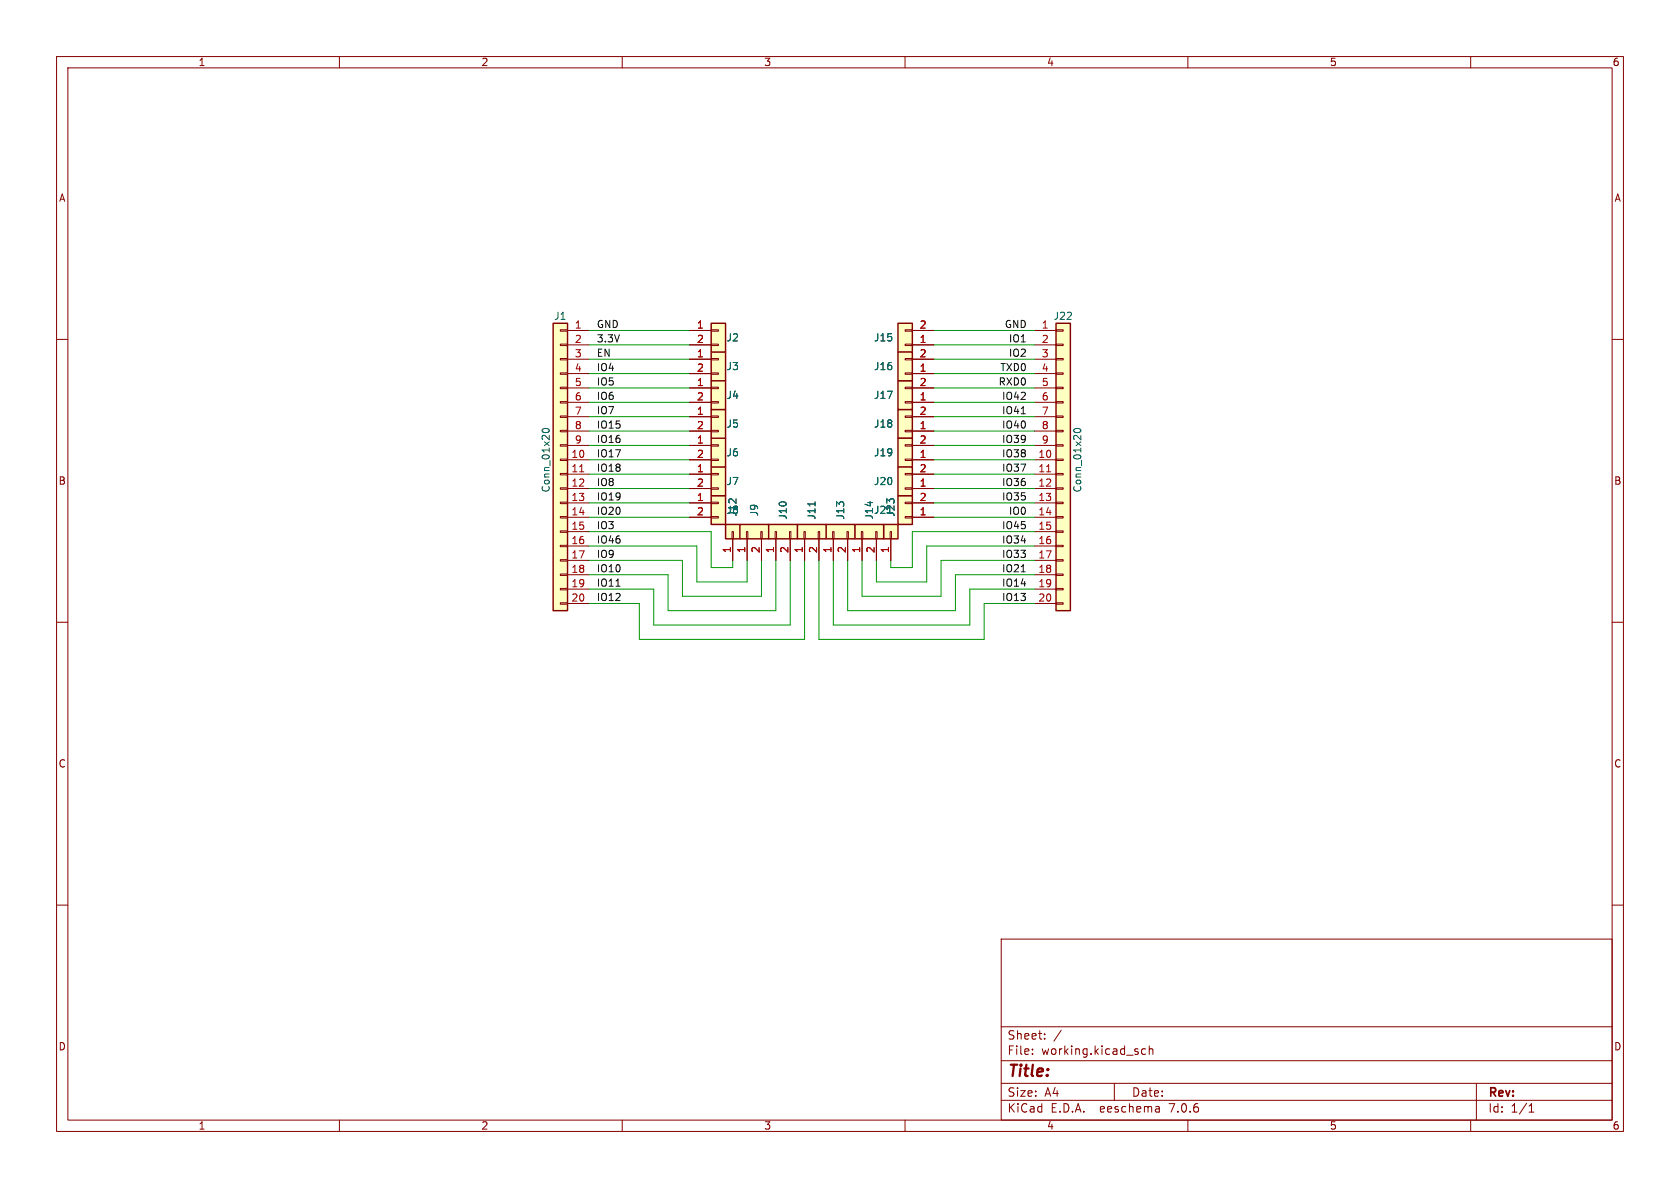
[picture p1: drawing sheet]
(kicad_sch (version 20230121) (generator eeschema)

 (paper "A4")

 (lib_symbols
  (symbol "Connector_Generic:Conn_01x01" (pin_names (offset 1.016) hide) (in_bom yes) (on_board yes)
   (property "Reference" "J" (at 0 2.54 0) (effects (font (size 1.27 1.27))))
   (property "Value" "Conn_01x01" (at 0 -2.54 0) (effects (font (size 1.27 1.27))))
   (property "Footprint" "" (at 0 0 0) (effects (font (size 1.27 1.27)) hide))
   (property "Datasheet" "~" (at 0 0 0) (effects (font (size 1.27 1.27)) hide))
   (symbol "Conn_01x01_1_1"
    (rectangle (start -1.27 0.127) (end 0 -0.127) (stroke (width 0.1524) (type default)) (fill (type none)))
    (rectangle (start -1.27 1.27) (end 1.27 -1.27) (stroke (width 0.254) (type default)) (fill (type background)))
    (pin passive line (at -5.08 0 0) (length 3.81) (name "Pin_1" (effects (font (size 1.27 1.27)))) (number "1" (effects (font (size 1.27 1.27)))))))
  (symbol "Connector_Generic:Conn_01x02" (pin_names (offset 1.016) hide) (in_bom yes) (on_board yes)
   (property "Reference" "J" (at 0 2.54 0) (effects (font (size 1.27 1.27))))
   (property "Value" "Conn_01x02" (at 0 -5.08 0) (effects (font (size 1.27 1.27))))
   (property "Footprint" "" (at 0 0 0) (effects (font (size 1.27 1.27)) hide))
   (property "Datasheet" "~" (at 0 0 0) (effects (font (size 1.27 1.27)) hide))
   (symbol "Conn_01x02_1_1"
    (rectangle (start -1.27 -2.413) (end 0 -2.667) (stroke (width 0.1524) (type default)) (fill (type none)))
    (rectangle (start -1.27 0.127) (end 0 -0.127) (stroke (width 0.1524) (type default)) (fill (type none)))
    (rectangle (start -1.27 1.27) (end 1.27 -3.81) (stroke (width 0.254) (type default)) (fill (type background)))
    (pin passive line (at -5.08 0 0) (length 3.81) (name "Pin_1" (effects (font (size 1.27 1.27)))) (number "1" (effects (font (size 1.27 1.27)))))
    (pin passive line (at -5.08 -2.54 0) (length 3.81) (name "Pin_2" (effects (font (size 1.27 1.27)))) (number "2" (effects (font (size 1.27 1.27)))))))
  (symbol "Connector_Generic:Conn_01x20" (pin_names (offset 1.016) hide) (in_bom yes) (on_board yes)
   (property "Reference" "J" (at 0 25.4 0) (effects (font (size 1.27 1.27))))
   (property "Value" "Conn_01x20" (at 0 -27.94 0) (effects (font (size 1.27 1.27))))
   (property "Footprint" "" (at 0 0 0) (effects (font (size 1.27 1.27)) hide))
   (property "Datasheet" "~" (at 0 0 0) (effects (font (size 1.27 1.27)) hide))
   (symbol "Conn_01x20_1_1"
    (rectangle (start -1.27 -25.273) (end 0 -25.527) (stroke (width 0.1524) (type default)) (fill (type none)))
    (rectangle (start -1.27 -22.733) (end 0 -22.987) (stroke (width 0.1524) (type default)) (fill (type none)))
    (rectangle (start -1.27 -20.193) (end 0 -20.447) (stroke (width 0.1524) (type default)) (fill (type none)))
    (rectangle (start -1.27 -17.653) (end 0 -17.907) (stroke (width 0.1524) (type default)) (fill (type none)))
    (rectangle (start -1.27 -15.113) (end 0 -15.367) (stroke (width 0.1524) (type default)) (fill (type none)))
    (rectangle (start -1.27 -12.573) (end 0 -12.827) (stroke (width 0.1524) (type default)) (fill (type none)))
    (rectangle (start -1.27 -10.033) (end 0 -10.287) (stroke (width 0.1524) (type default)) (fill (type none)))
    (rectangle (start -1.27 -7.493) (end 0 -7.747) (stroke (width 0.1524) (type default)) (fill (type none)))
    (rectangle (start -1.27 -4.953) (end 0 -5.207) (stroke (width 0.1524) (type default)) (fill (type none)))
    (rectangle (start -1.27 -2.413) (end 0 -2.667) (stroke (width 0.1524) (type default)) (fill (type none)))
    (rectangle (start -1.27 0.127) (end 0 -0.127) (stroke (width 0.1524) (type default)) (fill (type none)))
    (rectangle (start -1.27 2.667) (end 0 2.413) (stroke (width 0.1524) (type default)) (fill (type none)))
    (rectangle (start -1.27 5.207) (end 0 4.953) (stroke (width 0.1524) (type default)) (fill (type none)))
    (rectangle (start -1.27 7.747) (end 0 7.493) (stroke (width 0.1524) (type default)) (fill (type none)))
    (rectangle (start -1.27 10.287) (end 0 10.033) (stroke (width 0.1524) (type default)) (fill (type none)))
    (rectangle (start -1.27 12.827) (end 0 12.573) (stroke (width 0.1524) (type default)) (fill (type none)))
    (rectangle (start -1.27 15.367) (end 0 15.113) (stroke (width 0.1524) (type default)) (fill (type none)))
    (rectangle (start -1.27 17.907) (end 0 17.653) (stroke (width 0.1524) (type default)) (fill (type none)))
    (rectangle (start -1.27 20.447) (end 0 20.193) (stroke (width 0.1524) (type default)) (fill (type none)))
    (rectangle (start -1.27 22.987) (end 0 22.733) (stroke (width 0.1524) (type default)) (fill (type none)))
    (rectangle (start -1.27 24.13) (end 1.27 -26.67) (stroke (width 0.254) (type default)) (fill (type background)))
    (pin passive line (at -5.08 22.86 0) (length 3.81) (name "Pin_1" (effects (font (size 1.27 1.27)))) (number "1" (effects (font (size 1.27 1.27)))))
    (pin passive line (at -5.08 0 0) (length 3.81) (name "Pin_10" (effects (font (size 1.27 1.27)))) (number "10" (effects (font (size 1.27 1.27)))))
    (pin passive line (at -5.08 -2.54 0) (length 3.81) (name "Pin_11" (effects (font (size 1.27 1.27)))) (number "11" (effects (font (size 1.27 1.27)))))
    (pin passive line (at -5.08 -5.08 0) (length 3.81) (name "Pin_12" (effects (font (size 1.27 1.27)))) (number "12" (effects (font (size 1.27 1.27)))))
    (pin passive line (at -5.08 -7.62 0) (length 3.81) (name "Pin_13" (effects (font (size 1.27 1.27)))) (number "13" (effects (font (size 1.27 1.27)))))
    (pin passive line (at -5.08 -10.16 0) (length 3.81) (name "Pin_14" (effects (font (size 1.27 1.27)))) (number "14" (effects (font (size 1.27 1.27)))))
    (pin passive line (at -5.08 -12.7 0) (length 3.81) (name "Pin_15" (effects (font (size 1.27 1.27)))) (number "15" (effects (font (size 1.27 1.27)))))
    (pin passive line (at -5.08 -15.24 0) (length 3.81) (name "Pin_16" (effects (font (size 1.27 1.27)))) (number "16" (effects (font (size 1.27 1.27)))))
    (pin passive line (at -5.08 -17.78 0) (length 3.81) (name "Pin_17" (effects (font (size 1.27 1.27)))) (number "17" (effects (font (size 1.27 1.27)))))
    (pin passive line (at -5.08 -20.32 0) (length 3.81) (name "Pin_18" (effects (font (size 1.27 1.27)))) (number "18" (effects (font (size 1.27 1.27)))))
    (pin passive line (at -5.08 -22.86 0) (length 3.81) (name "Pin_19" (effects (font (size 1.27 1.27)))) (number "19" (effects (font (size 1.27 1.27)))))
    (pin passive line (at -5.08 20.32 0) (length 3.81) (name "Pin_2" (effects (font (size 1.27 1.27)))) (number "2" (effects (font (size 1.27 1.27)))))
    (pin passive line (at -5.08 -25.4 0) (length 3.81) (name "Pin_20" (effects (font (size 1.27 1.27)))) (number "20" (effects (font (size 1.27 1.27)))))
    (pin passive line (at -5.08 17.78 0) (length 3.81) (name "Pin_3" (effects (font (size 1.27 1.27)))) (number "3" (effects (font (size 1.27 1.27)))))
    (pin passive line (at -5.08 15.24 0) (length 3.81) (name "Pin_4" (effects (font (size 1.27 1.27)))) (number "4" (effects (font (size 1.27 1.27)))))
    (pin passive line (at -5.08 12.7 0) (length 3.81) (name "Pin_5" (effects (font (size 1.27 1.27)))) (number "5" (effects (font (size 1.27 1.27)))))
    (pin passive line (at -5.08 10.16 0) (length 3.81) (name "Pin_6" (effects (font (size 1.27 1.27)))) (number "6" (effects (font (size 1.27 1.27)))))
    (pin passive line (at -5.08 7.62 0) (length 3.81) (name "Pin_7" (effects (font (size 1.27 1.27)))) (number "7" (effects (font (size 1.27 1.27)))))
    (pin passive line (at -5.08 5.08 0) (length 3.81) (name "Pin_8" (effects (font (size 1.27 1.27)))) (number "8" (effects (font (size 1.27 1.27)))))
    (pin passive line (at -5.08 2.54 0) (length 3.81) (name "Pin_9" (effects (font (size 1.27 1.27)))) (number "9" (effects (font (size 1.27 1.27))))))))


 (wire (pts (xy 115.57 104.14) (xy 115.57 110.49)) (stroke (width 0) (type default)))
 (wire (pts (xy 121.92 58.42) (xy 104.14 58.42)) (stroke (width 0) (type default)))
 (wire (pts (xy 104.14 104.14) (xy 115.57 104.14)) (stroke (width 0) (type default)))
 (wire (pts (xy 182.88 91.44) (xy 165.1 91.44)) (stroke (width 0) (type default)))
 (wire (pts (xy 182.88 76.2) (xy 165.1 76.2)) (stroke (width 0) (type default)))
 (wire (pts (xy 121.92 88.9) (xy 104.14 88.9)) (stroke (width 0) (type default)))
 (wire (pts (xy 129.54 99.06) (xy 129.54 100.33)) (stroke (width 0) (type default)))
 (wire (pts (xy 104.14 93.98) (xy 125.73 93.98)) (stroke (width 0) (type default)))
 (wire (pts (xy 121.92 63.5) (xy 104.14 63.5)) (stroke (width 0) (type default)))
 (wire (pts (xy 121.92 68.58) (xy 104.14 68.58)) (stroke (width 0) (type default)))
 (wire (pts (xy 182.88 106.68) (xy 173.99 106.68)) (stroke (width 0) (type default)))
 (wire (pts (xy 134.62 99.06) (xy 134.62 105.41)) (stroke (width 0) (type default)))
 (wire (pts (xy 121.92 83.82) (xy 104.14 83.82)) (stroke (width 0) (type default)))
 (wire (pts (xy 163.83 102.87) (xy 154.94 102.87)) (stroke (width 0) (type default)))
 (wire (pts (xy 173.99 106.68) (xy 173.99 113.03)) (stroke (width 0) (type default)))
 (wire (pts (xy 137.16 99.06) (xy 137.16 107.95)) (stroke (width 0) (type default)))
 (wire (pts (xy 182.88 93.98) (xy 161.29 93.98)) (stroke (width 0) (type default)))
 (wire (pts (xy 120.65 105.41) (xy 134.62 105.41)) (stroke (width 0) (type default)))
 (wire (pts (xy 118.11 107.95) (xy 137.16 107.95)) (stroke (width 0) (type default)))
 (wire (pts (xy 121.92 81.28) (xy 104.14 81.28)) (stroke (width 0) (type default)))
 (wire (pts (xy 104.14 91.44) (xy 121.92 91.44)) (stroke (width 0) (type default)))
 (wire (pts (xy 166.37 99.06) (xy 166.37 105.41)) (stroke (width 0) (type default)))
 (wire (pts (xy 132.08 102.87) (xy 132.08 99.06)) (stroke (width 0) (type default)))
 (wire (pts (xy 121.92 86.36) (xy 104.14 86.36)) (stroke (width 0) (type default)))
 (wire (pts (xy 104.14 96.52) (xy 123.19 96.52)) (stroke (width 0) (type default)))
 (wire (pts (xy 115.57 110.49) (xy 139.7 110.49)) (stroke (width 0) (type default)))
 (wire (pts (xy 125.73 93.98) (xy 125.73 100.33)) (stroke (width 0) (type default)))
 (wire (pts (xy 121.92 76.2) (xy 104.14 76.2)) (stroke (width 0) (type default)))
 (wire (pts (xy 121.92 66.04) (xy 104.14 66.04)) (stroke (width 0) (type default)))
 (wire (pts (xy 171.45 104.14) (xy 171.45 110.49)) (stroke (width 0) (type default)))
 (wire (pts (xy 182.88 86.36) (xy 165.1 86.36)) (stroke (width 0) (type default)))
 (wire (pts (xy 144.78 113.03) (xy 144.78 99.06)) (stroke (width 0) (type default)))
 (wire (pts (xy 182.88 58.42) (xy 165.1 58.42)) (stroke (width 0) (type default)))
 (wire (pts (xy 182.88 71.12) (xy 165.1 71.12)) (stroke (width 0) (type default)))
 (wire (pts (xy 113.03 113.03) (xy 142.24 113.03)) (stroke (width 0) (type default)))
 (wire (pts (xy 157.48 99.06) (xy 157.48 100.33)) (stroke (width 0) (type default)))
 (wire (pts (xy 139.7 110.49) (xy 139.7 99.06)) (stroke (width 0) (type default)))
 (wire (pts (xy 121.92 78.74) (xy 104.14 78.74)) (stroke (width 0) (type default)))
 (wire (pts (xy 121.92 71.12) (xy 104.14 71.12)) (stroke (width 0) (type default)))
 (wire (pts (xy 120.65 99.06) (xy 120.65 105.41)) (stroke (width 0) (type default)))
 (wire (pts (xy 182.88 66.04) (xy 165.1 66.04)) (stroke (width 0) (type default)))
 (wire (pts (xy 147.32 110.49) (xy 147.32 99.06)) (stroke (width 0) (type default)))
 (wire (pts (xy 161.29 100.33) (xy 157.48 100.33)) (stroke (width 0) (type default)))
 (wire (pts (xy 182.88 73.66) (xy 165.1 73.66)) (stroke (width 0) (type default)))
 (wire (pts (xy 149.86 99.06) (xy 149.86 107.95)) (stroke (width 0) (type default)))
 (wire (pts (xy 182.88 83.82) (xy 165.1 83.82)) (stroke (width 0) (type default)))
 (wire (pts (xy 171.45 110.49) (xy 147.32 110.49)) (stroke (width 0) (type default)))
 (wire (pts (xy 166.37 105.41) (xy 152.4 105.41)) (stroke (width 0) (type default)))
 (wire (pts (xy 182.88 68.58) (xy 165.1 68.58)) (stroke (width 0) (type default)))
 (wire (pts (xy 182.88 78.74) (xy 165.1 78.74)) (stroke (width 0) (type default)))
 (wire (pts (xy 182.88 60.96) (xy 165.1 60.96)) (stroke (width 0) (type default)))
 (wire (pts (xy 118.11 101.6) (xy 118.11 107.95)) (stroke (width 0) (type default)))
 (wire (pts (xy 168.91 107.95) (xy 149.86 107.95)) (stroke (width 0) (type default)))
 (wire (pts (xy 154.94 102.87) (xy 154.94 99.06)) (stroke (width 0) (type default)))
 (wire (pts (xy 113.03 106.68) (xy 113.03 113.03)) (stroke (width 0) (type default)))
 (wire (pts (xy 161.29 93.98) (xy 161.29 100.33)) (stroke (width 0) (type default)))
 (wire (pts (xy 168.91 101.6) (xy 168.91 107.95)) (stroke (width 0) (type default)))
 (wire (pts (xy 104.14 99.06) (xy 120.65 99.06)) (stroke (width 0) (type default)))
 (wire (pts (xy 163.83 96.52) (xy 163.83 102.87)) (stroke (width 0) (type default)))
 (wire (pts (xy 182.88 88.9) (xy 165.1 88.9)) (stroke (width 0) (type default)))
 (wire (pts (xy 142.24 113.03) (xy 142.24 99.06)) (stroke (width 0) (type default)))
 (wire (pts (xy 182.88 101.6) (xy 168.91 101.6)) (stroke (width 0) (type default)))
 (wire (pts (xy 104.14 101.6) (xy 118.11 101.6)) (stroke (width 0) (type default)))
 (wire (pts (xy 182.88 81.28) (xy 165.1 81.28)) (stroke (width 0) (type default)))
 (wire (pts (xy 104.14 106.68) (xy 113.03 106.68)) (stroke (width 0) (type default)))
 (wire (pts (xy 125.73 100.33) (xy 129.54 100.33)) (stroke (width 0) (type default)))
 (wire (pts (xy 121.92 73.66) (xy 104.14 73.66)) (stroke (width 0) (type default)))
 (wire (pts (xy 152.4 99.06) (xy 152.4 105.41)) (stroke (width 0) (type default)))
 (wire (pts (xy 173.99 113.03) (xy 144.78 113.03)) (stroke (width 0) (type default)))
 (wire (pts (xy 123.19 96.52) (xy 123.19 102.87)) (stroke (width 0) (type default)))
 (wire (pts (xy 182.88 63.5) (xy 165.1 63.5)) (stroke (width 0) (type default)))
 (wire (pts (xy 182.88 104.14) (xy 171.45 104.14)) (stroke (width 0) (type default)))
 (wire (pts (xy 182.88 96.52) (xy 163.83 96.52)) (stroke (width 0) (type default)))
 (wire (pts (xy 182.88 99.06) (xy 166.37 99.06)) (stroke (width 0) (type default)))
 (wire (pts (xy 121.92 60.96) (xy 104.14 60.96)) (stroke (width 0) (type default)))
 (wire (pts (xy 123.19 102.87) (xy 132.08 102.87)) (stroke (width 0) (type default)))

 (label "IO14" (at 181.61 104.14 180) (fields_autoplaced) (effects (font (size 1.27 1.27)) (justify right bottom)))
 (label "IO0" (at 181.61 91.44 180) (fields_autoplaced) (effects (font (size 1.27 1.27)) (justify right bottom)))
 (label "IO21" (at 181.61 101.6 180) (fields_autoplaced) (effects (font (size 1.27 1.27)) (justify right bottom)))
 (label "IO6" (at 105.41 71.12 0) (fields_autoplaced) (effects (font (size 1.27 1.27)) (justify left bottom)))
 (label "IO42" (at 181.61 71.12 180) (fields_autoplaced) (effects (font (size 1.27 1.27)) (justify right bottom)))
 (label "IO36" (at 181.61 86.36 180) (fields_autoplaced) (effects (font (size 1.27 1.27)) (justify right bottom)))
 (label "TXD0" (at 181.61 66.04 180) (fields_autoplaced) (effects (font (size 1.27 1.27)) (justify right bottom)))
 (label "IO11" (at 105.41 104.14 0) (fields_autoplaced) (effects (font (size 1.27 1.27)) (justify left bottom)))
 (label "IO8" (at 105.41 86.36 0) (fields_autoplaced) (effects (font (size 1.27 1.27)) (justify left bottom)))
 (label "RXD0" (at 181.61 68.58 180) (fields_autoplaced) (effects (font (size 1.27 1.27)) (justify right bottom)))
 (label "IO33" (at 181.61 99.06 180) (fields_autoplaced) (effects (font (size 1.27 1.27)) (justify right bottom)))
 (label "IO9" (at 105.41 99.06 0) (fields_autoplaced) (effects (font (size 1.27 1.27)) (justify left bottom)))
 (label "IO39" (at 181.61 78.74 180) (fields_autoplaced) (effects (font (size 1.27 1.27)) (justify right bottom)))
 (label "IO34" (at 181.61 96.52 180) (fields_autoplaced) (effects (font (size 1.27 1.27)) (justify right bottom)))
 (label "IO38" (at 181.61 81.28 180) (fields_autoplaced) (effects (font (size 1.27 1.27)) (justify right bottom)))
 (label "EN" (at 105.41 63.5 0) (fields_autoplaced) (effects (font (size 1.27 1.27)) (justify left bottom)))
 (label "IO45" (at 181.61 93.98 180) (fields_autoplaced) (effects (font (size 1.27 1.27)) (justify right bottom)))
 (label "IO35" (at 181.61 88.9 180) (fields_autoplaced) (effects (font (size 1.27 1.27)) (justify right bottom)))
 (label "IO18" (at 105.41 83.82 0) (fields_autoplaced) (effects (font (size 1.27 1.27)) (justify left bottom)))
 (label "IO3" (at 105.41 93.98 0) (fields_autoplaced) (effects (font (size 1.27 1.27)) (justify left bottom)))
 (label "IO17" (at 105.41 81.28 0) (fields_autoplaced) (effects (font (size 1.27 1.27)) (justify left bottom)))
 (label "IO10" (at 105.41 101.6 0) (fields_autoplaced) (effects (font (size 1.27 1.27)) (justify left bottom)))
 (label "GND" (at 105.41 58.42 0) (fields_autoplaced) (effects (font (size 1.27 1.27)) (justify left bottom)))
 (label "GND" (at 181.61 58.42 180) (fields_autoplaced) (effects (font (size 1.27 1.27)) (justify right bottom)))
 (label "IO4" (at 105.41 66.04 0) (fields_autoplaced) (effects (font (size 1.27 1.27)) (justify left bottom)))
 (label "IO5" (at 105.41 68.58 0) (fields_autoplaced) (effects (font (size 1.27 1.27)) (justify left bottom)))
 (label "IO7" (at 105.41 73.66 0) (fields_autoplaced) (effects (font (size 1.27 1.27)) (justify left bottom)))
 (label "IO1" (at 181.61 60.96 180) (fields_autoplaced) (effects (font (size 1.27 1.27)) (justify right bottom)))
 (label "IO12" (at 105.41 106.68 0) (fields_autoplaced) (effects (font (size 1.27 1.27)) (justify left bottom)))
 (label "IO46" (at 105.41 96.52 0) (fields_autoplaced) (effects (font (size 1.27 1.27)) (justify left bottom)))
 (label "IO2" (at 181.61 63.5 180) (fields_autoplaced) (effects (font (size 1.27 1.27)) (justify right bottom)))
 (label "IO13" (at 181.61 106.68 180) (fields_autoplaced) (effects (font (size 1.27 1.27)) (justify right bottom)))
 (label "IO41" (at 181.61 73.66 180) (fields_autoplaced) (effects (font (size 1.27 1.27)) (justify right bottom)))
 (label "IO15" (at 105.41 76.2 0) (fields_autoplaced) (effects (font (size 1.27 1.27)) (justify left bottom)))
 (label "3.3V" (at 105.41 60.96 0) (fields_autoplaced) (effects (font (size 1.27 1.27)) (justify left bottom)))
 (label "IO37" (at 181.61 83.82 180) (fields_autoplaced) (effects (font (size 1.27 1.27)) (justify right bottom)))
 (label "IO16" (at 105.41 78.74 0) (fields_autoplaced) (effects (font (size 1.27 1.27)) (justify left bottom)))
 (label "IO40" (at 181.61 76.2 180) (fields_autoplaced) (effects (font (size 1.27 1.27)) (justify right bottom)))
 (label "IO20" (at 105.41 91.44 0) (fields_autoplaced) (effects (font (size 1.27 1.27)) (justify left bottom)))
 (label "IO19" (at 105.41 88.9 0) (fields_autoplaced) (effects (font (size 1.27 1.27)) (justify left bottom)))

 (symbol (lib_id "Connector_Generic:Conn_01x02") (at 127 78.74 0) (unit 1) (in_bom yes) (on_board yes) (dnp no)
  (property "Reference" "J6" (at 129.54 80.01 0) (effects (font (size 1.27 1.27))))
  (property "Value" "Conn_01x02" (at 127 74.93 0) (effects (font (size 1.27 1.27)) hide))
  (property "Footprint" "FlexyPin:FlexyPin_1x02_P1.27mm" (at 127 78.74 0) (effects (font (size 1.27 1.27)) hide))
  (property "Datasheet" "~" (at 127 78.74 0) (effects (font (size 1.27 1.27)) hide)) (pin "1") (pin "2"))

 (symbol (lib_id "Connector_Generic:Conn_01x02") (at 132.08 93.98 90) (unit 1) (in_bom yes) (on_board yes) (dnp no)
  (property "Reference" "J9" (at 133.35 90.17 0) (effects (font (size 1.27 1.27))))
  (property "Value" "Conn_01x02" (at 128.27 93.98 0) (effects (font (size 1.27 1.27)) hide))
  (property "Footprint" "FlexyPin:FlexyPin_1x02_P1.27mm" (at 132.08 93.98 0) (effects (font (size 1.27 1.27)) hide))
  (property "Datasheet" "~" (at 132.08 93.98 0) (effects (font (size 1.27 1.27)) hide)) (pin "1") (pin "2"))

 (symbol (lib_id "Connector_Generic:Conn_01x01") (at 129.54 93.98 90) (unit 1) (in_bom yes) (on_board yes) (dnp no)
  (property "Reference" "J12" (at 129.54 91.44 0) (effects (font (size 1.27 1.27)) (justify left)))
  (property "Value" "Conn_01x01" (at 132.08 94.615 90) (effects (font (size 1.27 1.27)) (justify right) hide))
  (property "Footprint" "FlexyPin:FlexyPin_1x01" (at 129.54 93.98 0) (effects (font (size 1.27 1.27)) hide))
  (property "Datasheet" "~" (at 129.54 93.98 0) (effects (font (size 1.27 1.27)) hide)) (pin "1"))

 (symbol (lib_id "Connector_Generic:Conn_01x20") (at 187.96 81.28 0) (unit 1) (in_bom yes) (on_board yes) (dnp no)
  (property "Reference" "J22" (at 187.96 55.88 0) (effects (font (size 1.27 1.27))))
  (property "Value" "Conn_01x20" (at 190.5 81.28 90) (effects (font (size 1.27 1.27))))
  (property "Footprint" "Connector_PinHeader_2.54mm:PinHeader_1x20_P2.54mm_Vertical" (at 187.96 81.28 0) (effects (font (size 1.27 1.27)) hide))
  (property "Datasheet" "~" (at 187.96 81.28 0) (effects (font (size 1.27 1.27)) hide)) (pin "1") (pin "10") (pin "11") (pin "12") (pin "13") (pin "14") (pin "15") (pin "16") (pin "17") (pin "18") (pin "19") (pin "2") (pin "20") (pin "3") (pin "4") (pin "5") (pin "6") (pin "7") (pin "8") (pin "9"))

 (symbol (lib_id "Connector_Generic:Conn_01x02") (at 160.02 86.36 180) (unit 1) (in_bom yes) (on_board yes) (dnp no)
  (property "Reference" "J20" (at 156.21 85.09 0) (effects (font (size 1.27 1.27))))
  (property "Value" "Conn_01x02" (at 160.02 90.17 0) (effects (font (size 1.27 1.27)) hide))
  (property "Footprint" "FlexyPin:FlexyPin_1x02_P1.27mm" (at 160.02 86.36 0) (effects (font (size 1.27 1.27)) hide))
  (property "Datasheet" "~" (at 160.02 86.36 0) (effects (font (size 1.27 1.27)) hide)) (pin "1") (pin "2"))

 (symbol (lib_id "Connector_Generic:Conn_01x02") (at 127 63.5 0) (unit 1) (in_bom yes) (on_board yes) (dnp no)
  (property "Reference" "J3" (at 129.54 64.77 0) (effects (font (size 1.27 1.27))))
  (property "Value" "Conn_01x02" (at 127 59.69 0) (effects (font (size 1.27 1.27)) hide))
  (property "Footprint" "FlexyPin:FlexyPin_1x02_P1.27mm" (at 127 63.5 0) (effects (font (size 1.27 1.27)) hide))
  (property "Datasheet" "~" (at 127 63.5 0) (effects (font (size 1.27 1.27)) hide)) (pin "1") (pin "2"))

 (symbol (lib_id "Connector_Generic:Conn_01x01") (at 157.48 93.98 90) (unit 1) (in_bom yes) (on_board yes) (dnp no)
  (property "Reference" "J23" (at 157.48 91.44 0) (effects (font (size 1.27 1.27)) (justify left)))
  (property "Value" "Conn_01x01" (at 160.02 94.615 90) (effects (font (size 1.27 1.27)) (justify right) hide))
  (property "Footprint" "FlexyPin:FlexyPin_1x01" (at 157.48 93.98 0) (effects (font (size 1.27 1.27)) hide))
  (property "Datasheet" "~" (at 157.48 93.98 0) (effects (font (size 1.27 1.27)) hide)) (pin "1"))

 (symbol (lib_id "Connector_Generic:Conn_01x02") (at 127 88.9 0) (unit 1) (in_bom yes) (on_board yes) (dnp no)
  (property "Reference" "J8" (at 129.54 90.17 0) (effects (font (size 1.27 1.27))))
  (property "Value" "Conn_01x02" (at 127 85.09 0) (effects (font (size 1.27 1.27)) hide))
  (property "Footprint" "FlexyPin:FlexyPin_1x02_P1.27mm" (at 127 88.9 0) (effects (font (size 1.27 1.27)) hide))
  (property "Datasheet" "~" (at 127 88.9 0) (effects (font (size 1.27 1.27)) hide)) (pin "1") (pin "2"))

 (symbol (lib_id "Connector_Generic:Conn_01x02") (at 142.24 93.98 90) (unit 1) (in_bom yes) (on_board yes) (dnp no)
  (property "Reference" "J11" (at 143.51 90.17 0) (effects (font (size 1.27 1.27))))
  (property "Value" "Conn_01x02" (at 138.43 93.98 0) (effects (font (size 1.27 1.27)) hide))
  (property "Footprint" "FlexyPin:FlexyPin_1x02_P1.27mm" (at 142.24 93.98 0) (effects (font (size 1.27 1.27)) hide))
  (property "Datasheet" "~" (at 142.24 93.98 0) (effects (font (size 1.27 1.27)) hide)) (pin "1") (pin "2"))

 (symbol (lib_id "Connector_Generic:Conn_01x02") (at 152.4 93.98 90) (unit 1) (in_bom yes) (on_board yes) (dnp no)
  (property "Reference" "J14" (at 153.67 90.17 0) (effects (font (size 1.27 1.27))))
  (property "Value" "Conn_01x02" (at 148.59 93.98 0) (effects (font (size 1.27 1.27)) hide))
  (property "Footprint" "FlexyPin:FlexyPin_1x02_P1.27mm" (at 152.4 93.98 0) (effects (font (size 1.27 1.27)) hide))
  (property "Datasheet" "~" (at 152.4 93.98 0) (effects (font (size 1.27 1.27)) hide)) (pin "1") (pin "2"))

 (symbol (lib_id "Connector_Generic:Conn_01x02") (at 137.16 93.98 90) (unit 1) (in_bom yes) (on_board yes) (dnp no)
  (property "Reference" "J10" (at 138.43 90.17 0) (effects (font (size 1.27 1.27))))
  (property "Value" "Conn_01x02" (at 133.35 93.98 0) (effects (font (size 1.27 1.27)) hide))
  (property "Footprint" "FlexyPin:FlexyPin_1x02_P1.27mm" (at 137.16 93.98 0) (effects (font (size 1.27 1.27)) hide))
  (property "Datasheet" "~" (at 137.16 93.98 0) (effects (font (size 1.27 1.27)) hide)) (pin "1") (pin "2"))

 (symbol (lib_id "Connector_Generic:Conn_01x02") (at 160.02 81.28 180) (unit 1) (in_bom yes) (on_board yes) (dnp no)
  (property "Reference" "J19" (at 156.21 80.01 0) (effects (font (size 1.27 1.27))))
  (property "Value" "Conn_01x02" (at 160.02 85.09 0) (effects (font (size 1.27 1.27)) hide))
  (property "Footprint" "FlexyPin:FlexyPin_1x02_P1.27mm" (at 160.02 81.28 0) (effects (font (size 1.27 1.27)) hide))
  (property "Datasheet" "~" (at 160.02 81.28 0) (effects (font (size 1.27 1.27)) hide)) (pin "1") (pin "2"))

 (symbol (lib_id "Connector_Generic:Conn_01x02") (at 127 68.58 0) (unit 1) (in_bom yes) (on_board yes) (dnp no)
  (property "Reference" "J4" (at 129.54 69.85 0) (effects (font (size 1.27 1.27))))
  (property "Value" "Conn_01x02" (at 127 64.77 0) (effects (font (size 1.27 1.27)) hide))
  (property "Footprint" "FlexyPin:FlexyPin_1x02_P1.27mm" (at 127 68.58 0) (effects (font (size 1.27 1.27)) hide))
  (property "Datasheet" "~" (at 127 68.58 0) (effects (font (size 1.27 1.27)) hide)) (pin "1") (pin "2"))

 (symbol (lib_id "Connector_Generic:Conn_01x02") (at 160.02 91.44 180) (unit 1) (in_bom yes) (on_board yes) (dnp no)
  (property "Reference" "J21" (at 156.21 90.17 0) (effects (font (size 1.27 1.27))))
  (property "Value" "Conn_01x02" (at 160.02 95.25 0) (effects (font (size 1.27 1.27)) hide))
  (property "Footprint" "FlexyPin:FlexyPin_1x02_P1.27mm" (at 160.02 91.44 0) (effects (font (size 1.27 1.27)) hide))
  (property "Datasheet" "~" (at 160.02 91.44 0) (effects (font (size 1.27 1.27)) hide)) (pin "1") (pin "2"))

 (symbol (lib_id "Connector_Generic:Conn_01x20") (at 99.06 81.28 0) (mirror y) (unit 1) (in_bom yes) (on_board yes) (dnp no)
  (property "Reference" "J1" (at 99.06 55.88 0) (effects (font (size 1.27 1.27))))
  (property "Value" "Conn_01x20" (at 96.52 81.28 90) (effects (font (size 1.27 1.27))))
  (property "Footprint" "Connector_PinHeader_2.54mm:PinHeader_1x20_P2.54mm_Vertical" (at 99.06 81.28 0) (effects (font (size 1.27 1.27)) hide))
  (property "Datasheet" "~" (at 99.06 81.28 0) (effects (font (size 1.27 1.27)) hide)) (pin "1") (pin "10") (pin "11") (pin "12") (pin "13") (pin "14") (pin "15") (pin "16") (pin "17") (pin "18") (pin "19") (pin "2") (pin "20") (pin "3") (pin "4") (pin "5") (pin "6") (pin "7") (pin "8") (pin "9"))

 (symbol (lib_id "Connector_Generic:Conn_01x02") (at 160.02 76.2 180) (unit 1) (in_bom yes) (on_board yes) (dnp no)
  (property "Reference" "J18" (at 156.21 74.93 0) (effects (font (size 1.27 1.27))))
  (property "Value" "Conn_01x02" (at 160.02 80.01 0) (effects (font (size 1.27 1.27)) hide))
  (property "Footprint" "FlexyPin:FlexyPin_1x02_P1.27mm" (at 160.02 76.2 0) (effects (font (size 1.27 1.27)) hide))
  (property "Datasheet" "~" (at 160.02 76.2 0) (effects (font (size 1.27 1.27)) hide)) (pin "1") (pin "2"))

 (symbol (lib_id "Connector_Generic:Conn_01x02") (at 127 83.82 0) (unit 1) (in_bom yes) (on_board yes) (dnp no)
  (property "Reference" "J7" (at 129.54 85.09 0) (effects (font (size 1.27 1.27))))
  (property "Value" "Conn_01x02" (at 127 80.01 0) (effects (font (size 1.27 1.27)) hide))
  (property "Footprint" "FlexyPin:FlexyPin_1x02_P1.27mm" (at 127 83.82 0) (effects (font (size 1.27 1.27)) hide))
  (property "Datasheet" "~" (at 127 83.82 0) (effects (font (size 1.27 1.27)) hide)) (pin "1") (pin "2"))

 (symbol (lib_id "Connector_Generic:Conn_01x02") (at 127 73.66 0) (unit 1) (in_bom yes) (on_board yes) (dnp no)
  (property "Reference" "J5" (at 129.54 74.93 0) (effects (font (size 1.27 1.27))))
  (property "Value" "Conn_01x02" (at 127 69.85 0) (effects (font (size 1.27 1.27)) hide))
  (property "Footprint" "FlexyPin:FlexyPin_1x02_P1.27mm" (at 127 73.66 0) (effects (font (size 1.27 1.27)) hide))
  (property "Datasheet" "~" (at 127 73.66 0) (effects (font (size 1.27 1.27)) hide)) (pin "1") (pin "2"))

 (symbol (lib_id "Connector_Generic:Conn_01x02") (at 160.02 71.12 180) (unit 1) (in_bom yes) (on_board yes) (dnp no)
  (property "Reference" "J17" (at 156.21 69.85 0) (effects (font (size 1.27 1.27))))
  (property "Value" "Conn_01x02" (at 160.02 74.93 0) (effects (font (size 1.27 1.27)) hide))
  (property "Footprint" "FlexyPin:FlexyPin_1x02_P1.27mm" (at 160.02 71.12 0) (effects (font (size 1.27 1.27)) hide))
  (property "Datasheet" "~" (at 160.02 71.12 0) (effects (font (size 1.27 1.27)) hide)) (pin "1") (pin "2"))

 (symbol (lib_id "Connector_Generic:Conn_01x02") (at 160.02 60.96 180) (unit 1) (in_bom yes) (on_board yes) (dnp no)
  (property "Reference" "J15" (at 156.21 59.69 0) (effects (font (size 1.27 1.27))))
  (property "Value" "Conn_01x02" (at 160.02 64.77 0) (effects (font (size 1.27 1.27)) hide))
  (property "Footprint" "FlexyPin:FlexyPin_1x02_P1.27mm" (at 160.02 60.96 0) (effects (font (size 1.27 1.27)) hide))
  (property "Datasheet" "~" (at 160.02 60.96 0) (effects (font (size 1.27 1.27)) hide)) (pin "1") (pin "2"))

 (symbol (lib_id "Connector_Generic:Conn_01x02") (at 160.02 66.04 180) (unit 1) (in_bom yes) (on_board yes) (dnp no)
  (property "Reference" "J16" (at 156.21 64.77 0) (effects (font (size 1.27 1.27))))
  (property "Value" "Conn_01x02" (at 160.02 69.85 0) (effects (font (size 1.27 1.27)) hide))
  (property "Footprint" "FlexyPin:FlexyPin_1x02_P1.27mm" (at 160.02 66.04 0) (effects (font (size 1.27 1.27)) hide))
  (property "Datasheet" "~" (at 160.02 66.04 0) (effects (font (size 1.27 1.27)) hide)) (pin "1") (pin "2"))

 (symbol (lib_id "Connector_Generic:Conn_01x02") (at 147.32 93.98 90) (unit 1) (in_bom yes) (on_board yes) (dnp no)
  (property "Reference" "J13" (at 148.59 90.17 0) (effects (font (size 1.27 1.27))))
  (property "Value" "Conn_01x02" (at 143.51 93.98 0) (effects (font (size 1.27 1.27)) hide))
  (property "Footprint" "FlexyPin:FlexyPin_1x02_P1.27mm" (at 147.32 93.98 0) (effects (font (size 1.27 1.27)) hide))
  (property "Datasheet" "~" (at 147.32 93.98 0) (effects (font (size 1.27 1.27)) hide)) (pin "1") (pin "2"))

 (symbol (lib_id "Connector_Generic:Conn_01x02") (at 127 58.42 0) (unit 1) (in_bom yes) (on_board yes) (dnp no)
  (property "Reference" "J2" (at 129.54 59.69 0) (effects (font (size 1.27 1.27))))
  (property "Value" "Conn_01x02" (at 127 54.61 0) (effects (font (size 1.27 1.27)) hide))
  (property "Footprint" "FlexyPin:FlexyPin_1x02_P1.27mm" (at 127 58.42 0) (effects (font (size 1.27 1.27)) hide))
  (property "Datasheet" "~" (at 127 58.42 0) (effects (font (size 1.27 1.27)) hide)) (pin "1") (pin "2"))

 (sheet_instances (path "" (page "1"))))
